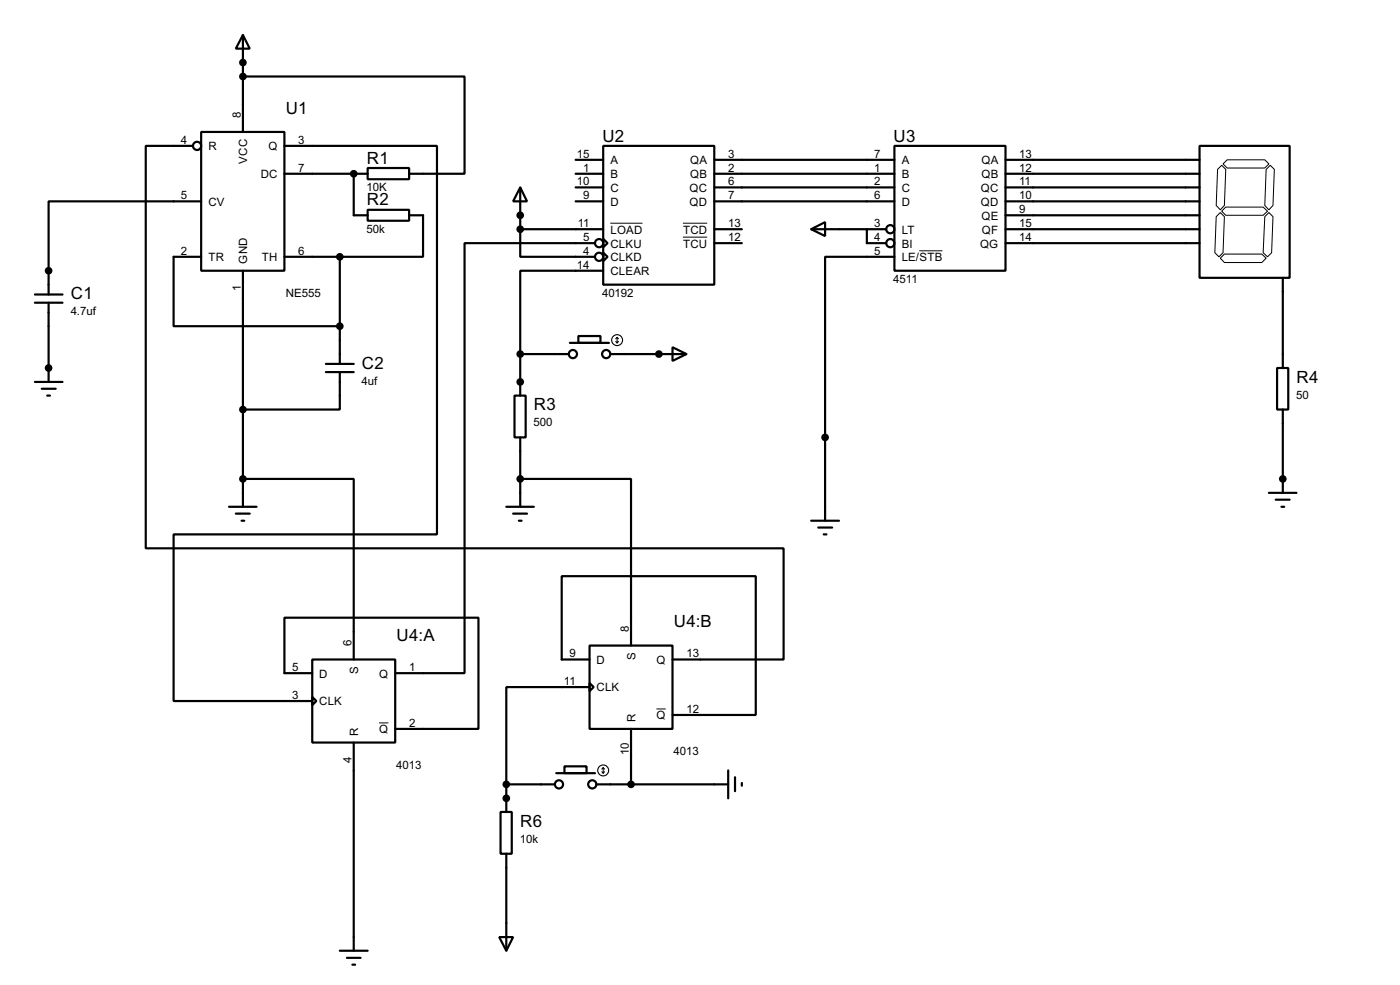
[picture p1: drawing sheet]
<svg xmlns="http://www.w3.org/2000/svg" width="256mm" height="180mm" viewBox="0 0 256 180" stroke-linecap="round" stroke-linejoin="round" font-family="sans-serif">
<g fill="none" stroke="#000" stroke-width=".4">
<path d="M44.5 6.4l1.3 2.5h-2.6zM44.5 14h40.6v17.8h-10.1M44.5 6.4v17.8M35.4 26.7h-8.7v73.7h116.9v20.3h-20.4M36.9 24.2h15.2v25.4h-15.2zM36.9 36.9h-28v17M52.1 26.7h28v71.1h-48.3v30.5h25.4M52.1 31.8h15.3M64.8 31.8v7.6h2.6M67.4 30.8h7.6v2h-7.6zM67.4 38.4h7.6v2h-7.6zM75 39.4h2.5v7.6h-15.2"/>
<path d="M95.3 34.3l1.3 2.6h-2.6zM95.3 34.3v7.7M105.5 31.8h5M105.5 29.3h5M105.5 34.3h5M105.5 36.9h5M110.5 26.7h20.4v25.4h-20.4zM130.9 31.8h33M130.9 29.3h33M130.9 34.3h33M130.9 36.9h33M163.9 26.7h20.3v22.9h-20.3z"/>
<path d="M184.2 31.8h35.6M184.2 29.3h35.6M184.2 34.3h35.6M184.2 36.9h35.6M184.2 39.4h35.6M219.8 26.7h16.5v24.2h-16.5zM6.4 53.9h5.1M6.4 55.4h5.1M8.9 55.4v14.5M36.9 47h-5.1v12.7h30.5M44.5 49.6v43.2M52.1 47h10.2"/>
<path d="M62.3 47v19.6M95.3 42v5h13.7M95.3 42h15.2M109 44.5h-23.9v78.7h-12.7M110.5 43.7l.8 .8-.8 .8zM110.5 46.3l.8 .7-.8 .8zM110.5 49.6h-15.2v15.2M130.9 42h5M130.9 44.5h5M148.6 42l2.6-1.3v2.5zM148.6 42h10.2v2.5h3.6M158.8 42h3.6"/>
<path d="M163.9 47h-12.7v48.3M184.2 42h35.6M184.2 44.5h35.6M235 50.9v16.5M6.4 69.9h5.1M7.7 71.2h2.5M8.7 72.4h.5M59.7 68.1h5.1M59.7 66.6h5.1M62.3 68.1v6.9h-17.8M94.3 72.4h2v7.7h-2zM95.3 64.8v7.6"/>
<path d="M95.3 64.8h8.9M104.4 62.8h7.2M106 61.5h4v1.3h-4zM111.8 64.8h14M123.2 63.6l2.6 1.2-2.6 1.3zM234 67.4h2v7.6h-2zM235 75v15.2M42 92.8h5M43.2 94h2.6M44.3 95.3h.5M44.5 87.7h20.3v33M92.8 92.8h5"/>
<path d="M94 94h2.6M95.1 95.3h.5M95.3 87.7h20.3v30.5M95.3 80.1v12.7M148.6 95.3h5.1M149.9 96.6h2.6M150.9 97.8h.5M232.5 90.2h5M233.7 91.5h2.6M234.8 92.8h.5M108 118.2h15.2v15.2h-15.2zM57.2 120.7h15.2v15.2h-15.2z"/>
<path d="M57.2 127.6l.8 .7-.8 .8zM57.2 123.2h-5.1v-10.1h35.6v20.3h-15.3M64.8 135.9v38.1M108 125l.8 .8-.8 .7zM108 120.7h-5.1v-15.2h35.6v25.4h-15.3M108 125.8h-15.2v17.8M115.6 133.4v10.2M91.7 148.6h2.1v7.7h-2.1zM92.8 143.6v5M92.8 156.3v17.7M92.8 143.6h8.9M101.9 141.5h7.1"/>
<path d="M103.4 140.3h4.1v1.2h-4.1zM109.3 143.6h24.1M133.4 141v5.1M134.7 142.3v2.5M135.9 143.3v.5M62.3 174h5.1M63.6 175.3h2.5M64.6 176.6h.5M91.5 171.5h2.5l-1.2 2.5z"/>
<circle cx="36.1" cy="26.7" r=".75"/>
<circle cx="109.7" cy="44.5" r=".75"/>
<circle cx="109.7" cy="47" r=".75"/>
<circle cx="163.1" cy="44.5" r=".75"/>
<circle cx="163.1" cy="42" r=".75"/>
<circle cx="104.9" cy="64.8" r=".75"/>
<circle cx="111" cy="64.8" r=".75"/>
<circle cx="102.4" cy="143.6" r=".75"/>
<circle cx="108.5" cy="143.6" r=".75"/>
</g>
<g fill="#000">
<circle cx="44.5" cy="11.5" r=".2"/>
<circle cx="64.8" cy="31.8" r=".2"/>
<circle cx="95.3" cy="39.4" r=".2"/>
<circle cx="8.9" cy="49.6" r=".2"/>
<circle cx="8.9" cy="67.4" r=".2"/>
<circle cx="95.3" cy="69.9" r=".2"/>
<circle cx="120.7" cy="64.8" r=".2"/>
<circle cx="235" cy="87.7" r=".2"/>
<circle cx="92.8" cy="146.1" r=".2"/>
</g>
<g fill="#000" stroke="#000" stroke-width=".4">
<circle cx="44.5" cy="14" r=".5"/>
<circle cx="44.5" cy="11.5" r=".5"/>
<circle cx="64.8" cy="31.8" r=".5"/>
<circle cx="95.3" cy="39.4" r=".5"/>
<circle cx="8.9" cy="49.6" r=".5"/>
<circle cx="62.2" cy="59.7" r=".5"/>
<circle cx="62.2" cy="47" r=".5"/>
<circle cx="95.3" cy="42" r=".5"/>
<circle cx="8.9" cy="67.4" r=".5"/>
<circle cx="44.5" cy="75" r=".5"/>
<circle cx="95.3" cy="64.8" r=".5"/>
<circle cx="95.3" cy="69.9" r=".5"/>
<circle cx="120.7" cy="64.8" r=".5"/>
<circle cx="44.5" cy="87.7" r=".5"/>
<circle cx="95.3" cy="87.7" r=".5"/>
<circle cx="151.1" cy="80.1" r=".5"/>
<circle cx="235" cy="87.7" r=".5"/>
<circle cx="92.7" cy="143.6" r=".5"/>
<circle cx="92.7" cy="146.1" r=".5"/>
<circle cx="115.6" cy="143.6" r=".5"/>
</g>
<g fill="none" stroke="#000" stroke-width=".18">
<path d="M222.8 39.7l.8-.8 .7 .8-.2 6.6-.8 .7-.7-.7zM223.1 31l.7-.7 .8 .7-.3 6.6-.7 .8-.8-.8zM223.8 38.7l.8-.8h6.8l.8 .8-.8 .7h-6.8zM224.1 30l.7-.7h6.9l.8 .7-.8 .8h-6.9zM231.7 39.7l.8-.8 .7 .8-.2 6.6-.8 .7-.8-.7zM232 31l.7-.7 .8 .7-.3 6.6-.7 .8-.8-.8zM111.8 40.9h5.9M125.1 40.9h4.5M125.1 43.4h4.5M168.4 45.9h4.3M223.6 47.3l.7-.8h6.9l.8 .8-.8 .8h-6.9zM69.5 132.3h1.7"/>
<path d="M120.3 129.8h1.7"/>
</g>
<g fill="none" stroke="#000" stroke-width=".2">
<path d="M112.8 62.5l.3 .3M113.1 61.8v1M113.1 61.8l-.3 .2M113.1 61.8l.2 .2M113.3 62.5l-.2 .3M110.3 141.3l.2 .2M110.5 140.5v1M110.5 140.5l-.2 .3M110.5 140.5l.3 .3M110.8 141.3l-.3 .2"/>
<circle cx="113" cy="62.3" r="1"/>
<circle cx="110.5" cy="141" r="1"/>
</g>
<g font-size="3.5">
<text x="52.4" y="20.8">U1</text>
<text x="67.2" y="30">R1</text>
<text x="110.4" y="25.9">U2</text>
<text x="163.7" y="25.9">U3</text>
<text x="67.2" y="37.6">R2</text>
<text x="13" y="54.8">C1</text>
<text x="66.3" y="67.5">C2</text>
<text x="237.5" y="70.1">R4</text>
<text x="97.8" y="75.1">R3</text>
<text x="72.7" y="117.4">U4:A</text>
<text x="123.5" y="114.8">U4:B</text>
<text x="95.3" y="151.3">R6</text>
</g>
<g font-size="2.4">
<text x="44.1" y="21.6" transform="rotate(-90 44.1 21.6)">8</text>
<text x="33.2" y="26.3">4</text>
<text x="38.2" y="27.5">R</text>
<text x="45.3" y="30" transform="rotate(-90 45.3 30)">VCC</text>
<text x="49.2" y="27.5">Q</text>
<text x="54.7" y="26.3">3</text>
<text x="105.7" y="28.9">15</text>
<text x="133.4" y="28.9">3</text>
<text x="160.2" y="28.9">7</text>
<text x="186.7" y="28.9">13</text>
<text x="47.8" y="32.6">DC</text>
<text x="54.7" y="31.4">7</text>
<text x="67.2" y="35">10K</text>
<text x="105.7" y="33.9">10</text>
<text x="106.9" y="31.4">1</text>
<text x="111.8" y="30">A</text>
<text x="111.8" y="32.6">B</text>
<text x="111.8" y="35.1">C</text>
<text x="126.3" y="35.1">QC</text>
<text x="126.4" y="30">QA</text>
<text x="126.4" y="32.6">QB</text>
<text x="133.4" y="31.4">2</text>
<text x="133.4" y="33.9">6</text>
<text x="160.2" y="31.4">1</text>
<text x="160.2" y="33.9">2</text>
<text x="165.2" y="30">A</text>
<text x="165.2" y="32.6">B</text>
<text x="165.2" y="35.1">C</text>
<text x="179.7" y="35.1">QC</text>
<text x="179.8" y="30">QA</text>
<text x="179.8" y="32.6">QB</text>
<text x="186.7" y="31.4">12</text>
<text x="186.7" y="33.9">11</text>
<text x="33.2" y="36.5">5</text>
<text x="38.2" y="37.7">CV</text>
<text x="105.9" y="41.6">11</text>
<text x="106.9" y="36.5">9</text>
<text x="111.8" y="37.7">D</text>
<text x="126.3" y="37.7">QD</text>
<text x="133.4" y="36.5">7</text>
<text x="133.4" y="41.6">13</text>
<text x="160.2" y="36.5">6</text>
<text x="160.2" y="41.6">3</text>
<text x="165.2" y="37.7">D</text>
<text x="179.7" y="37.7">QD</text>
<text x="179.8" y="40.2">QE</text>
<text x="186.7" y="36.5">10</text>
<text x="186.7" y="39">9</text>
<text x="186.7" y="41.6">15</text>
<text x="33.2" y="46.6">2</text>
<text x="38.2" y="47.8">TR</text>
<text x="48" y="47.8">TH</text>
<text x="54.7" y="46.6">6</text>
<text x="67.2" y="42.6">50k</text>
<text x="106.9" y="44.1">5</text>
<text x="106.9" y="46.6">4</text>
<text x="111.8" y="42.7">LOAD</text>
<text x="111.8" y="45.3">CLKU</text>
<text x="111.8" y="47.8">CLKD</text>
<text x="125.1" y="42.7">TCD</text>
<text x="125.1" y="45.3">TCU</text>
<text x="133.4" y="44.1">12</text>
<text x="160.2" y="44.1">4</text>
<text x="160.2" y="46.6">5</text>
<text x="165.2" y="42.7">LT</text>
<text x="165.2" y="45.3">BI</text>
<text x="165.2" y="47.8">LE/STB</text>
<text x="179.5" y="45.3">QG</text>
<text x="179.9" y="42.7">QF</text>
<text x="186.7" y="44.1">14</text>
<text x="44.1" y="53.3" transform="rotate(-90 44.1 53.3)">1</text>
<text x="45.3" y="48.3" transform="rotate(-90 45.3 48.3)">GND</text>
<text x="105.7" y="49.2">14</text>
<text x="111.8" y="50.4">CLEAR</text>
<text x="163.7" y="51.8">4511</text>
<text x="13" y="57.7">4.7uf</text>
<text x="52.3" y="54.3">NE555</text>
<text x="110.3" y="54.3">40192</text>
<text x="66.3" y="70.4">4uf</text>
<text x="237.5" y="73">50</text>
<text x="97.8" y="78.1">500</text>
<text x="64.4" y="118.2" transform="rotate(-90 64.4 118.2)">6</text>
<text x="115.2" y="115.6" transform="rotate(-90 115.2 115.6)">8</text>
<text x="53.5" y="122.8">5</text>
<text x="58.5" y="124">D</text>
<text x="65.6" y="123.4" transform="rotate(-90 65.6 123.4)">S</text>
<text x="69.5" y="124">Q</text>
<text x="75" y="122.8">1</text>
<text x="103.3" y="125.4">11</text>
<text x="104.3" y="120.3">9</text>
<text x="109.3" y="121.5">D</text>
<text x="116.4" y="120.8" transform="rotate(-90 116.4 120.8)">S</text>
<text x="120.3" y="121.5">Q</text>
<text x="125.8" y="120.3">13</text>
<text x="53.5" y="127.9">3</text>
<text x="58.5" y="129.1">CLK</text>
<text x="109.3" y="126.6">CLK</text>
<text x="120.3" y="131.7">Q</text>
<text x="125.8" y="130.5">12</text>
<text x="65.6" y="134.6" transform="rotate(-90 65.6 134.6)">R</text>
<text x="69.5" y="134.2">Q</text>
<text x="75" y="133">2</text>
<text x="116.4" y="132.1" transform="rotate(-90 116.4 132.1)">R</text>
<text x="64.4" y="139.6" transform="rotate(-90 64.4 139.6)">4</text>
<text x="72.6" y="140.7">4013</text>
<text x="115.2" y="138.2" transform="rotate(-90 115.2 138.2)">10</text>
<text x="123.4" y="138.1">4013</text>
<text x="95.2" y="154.3">10k</text>
</g>
</svg>
